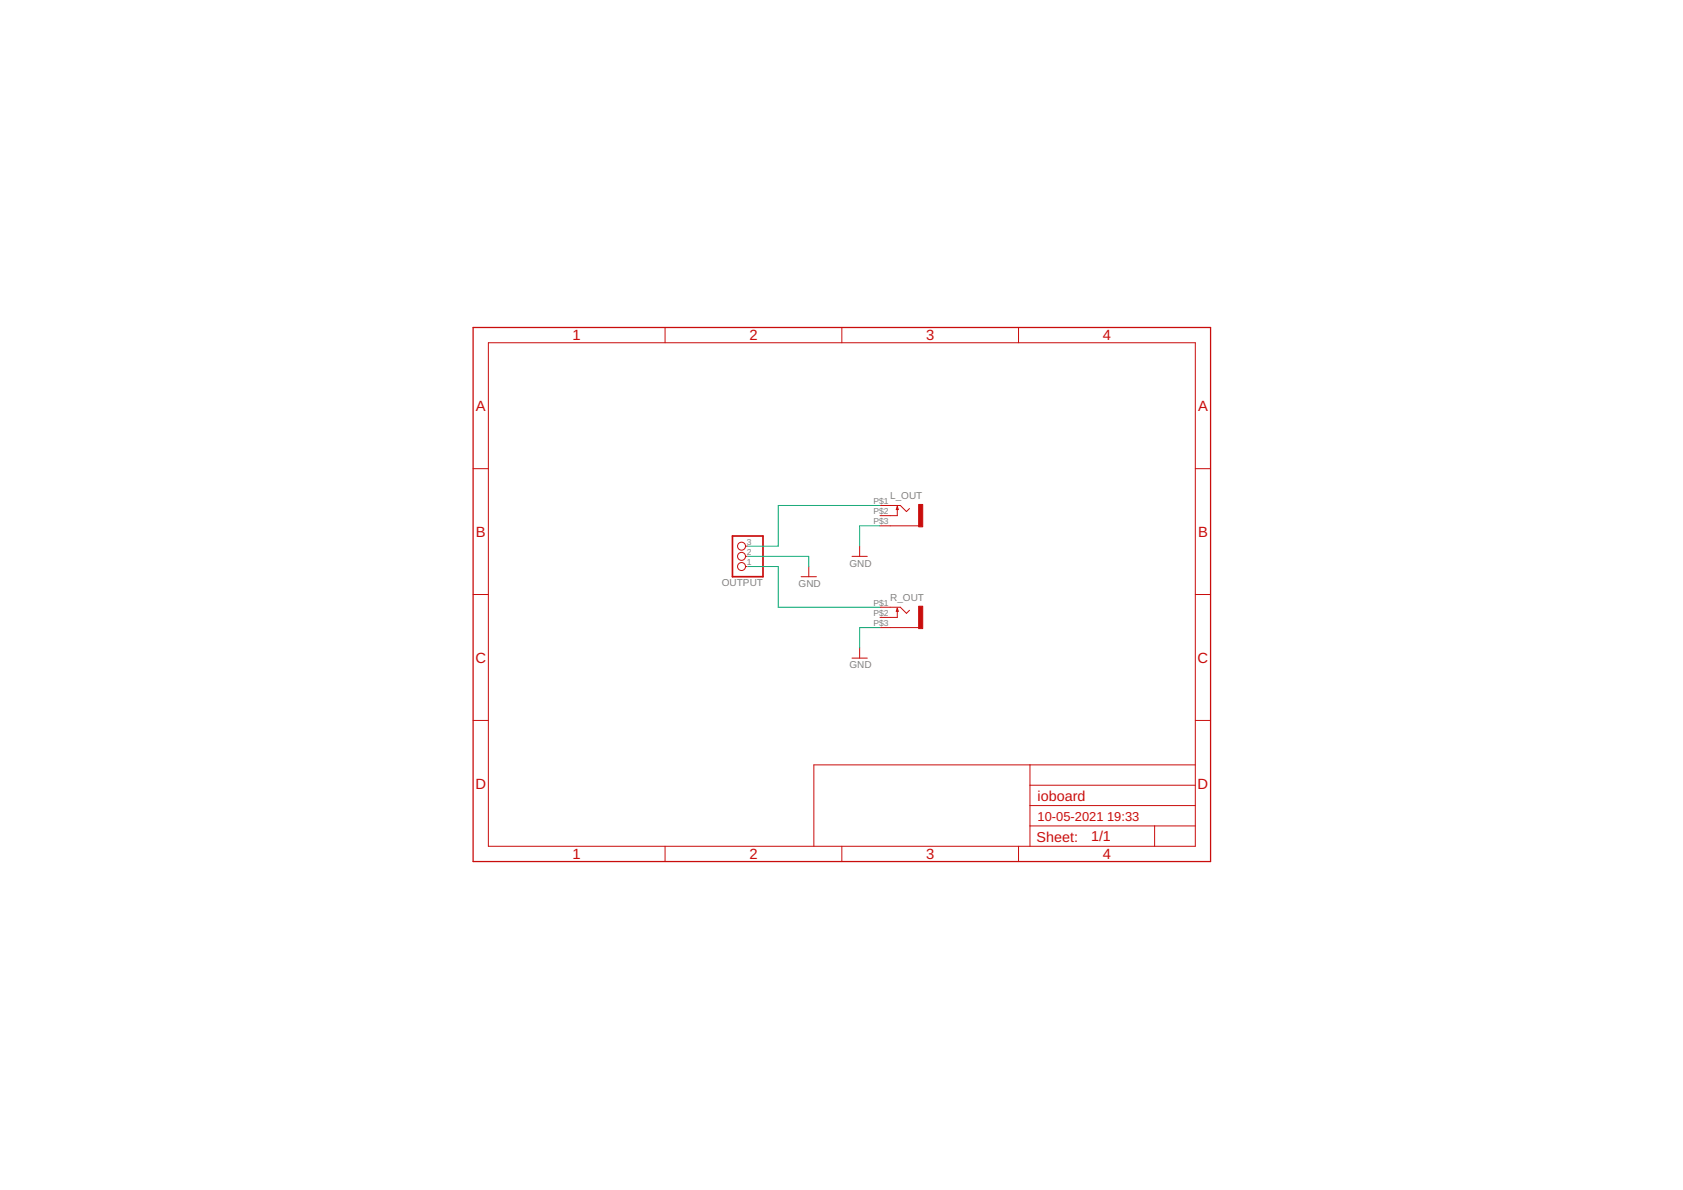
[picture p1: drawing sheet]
<svg xmlns="http://www.w3.org/2000/svg" width="420mm" height="297mm" viewBox="0 0 420 297" stroke-linecap="round" stroke-linejoin="round" font-family="sans-serif">
<path d="M182.9 133.8h7.6v10.2h-7.6z" fill="none" stroke="#c90d0c" stroke-width=".42"/>
<g fill="none" stroke="#c90d0c" stroke-width=".25">
<path d="M121.9 85.6h176.5v125.6h-176.5zM166 81.7v3.9M210.2 81.7v3.9M254.3 81.7v3.9M118.1 117h3.8M298.4 117h3.8M186.1 138.9h.6M186.1 136.3h.6M212.7 138.9h3.8M214.6 136.3v2.6M219.7 126.2h5.1l1.5 1.5 .8-.8M219.7 131.3h9.6"/>
<path d="M224 126.4v2.3h-4.3M224 126.4l.3 .8h-.5zM118.1 148.4h3.8M186.1 141.4h.6M200 144h3.8M201.9 141.4v2.6M219.7 151.6h5.1l1.5 1.5 .8-.8M219.7 156.7h9.6M224 151.8v2.3h-4.3M224 151.8l.3 .8h-.5zM298.4 148.4h3.8M118.1 179.8h3.8"/>
<path d="M212.7 164.3h3.8M214.6 161.7v2.6M298.4 179.8h3.8M257.1 190.9v20.3M257.1 196h41.3M298.4 190.9h-95.2v20.3M166 211.2v3.9M210.2 211.2v3.9M254.3 211.2v3.9M257.1 206.2h41.3M257.1 201.1h41.3M288.2 206.2v5"/>
<circle cx="185.1" cy="136.3" r=".99"/>
<circle cx="185.1" cy="138.9" r=".99"/>
<circle cx="185.1" cy="141.4" r=".99"/>
</g>
<g fill="#c90d0c" stroke="#c90d0c" stroke-width=".25">
<path d="M229.3 125.9h1.1v5.6h-1.1z"/>
<path d="M229.3 151.3h1.1v5.6h-1.1z"/>
</g>
<path d="M118.1 81.7h184.1v133.4h-184.1z" fill="none" stroke="#c90d0c" stroke-width=".32"/>
<path d="M186.7 138.9h15.2v2.5M219.7 131.3h-5.1v5M219.7 126.2h-25.4v10.1h-7.6M186.7 141.4h7.6v10.2h25.4M219.7 156.7h-5.1v5" fill="none" stroke="#0dab76" stroke-width=".25"/>
<g font-size="3.7" fill="#c90d0c">
<text x="143" y="84.9">1</text>
<text x="187.1" y="84.9">2</text>
<text x="231.2" y="84.9">3</text>
<text x="275.3" y="84.9">4</text>
<text x="118.8" y="102.6">A</text>
<text x="299.1" y="102.6">A</text>
<text x="118.8" y="134">B</text>
<text x="299.1" y="134">B</text>
<text x="118.7" y="165.4">C</text>
<text x="299" y="165.4">C</text>
<text x="118.7" y="196.8">D</text>
<text x="299" y="196.8">D</text>
<text x="143" y="214.4">1</text>
<text x="187.1" y="214.4">2</text>
<text x="231.2" y="214.4">3</text>
<text x="275.3" y="214.4">4</text>
</g>
<g font-size="3.6" fill="#c90d0c">
<text x="259" y="199.8">ioboard</text>
<text x="272.4" y="210">1/1</text>
<text x="258.8" y="210.1">Sheet:</text>
</g>
<g font-size="3.2" fill="#c90d0c">
<text x="259" y="204.9">10-05-2021</text>
<text x="276.4" y="204.9">19:33</text>
</g>
<g font-size="2.5" fill="#808080">
<text x="222.2" y="124.7">L_OUT</text>
<text x="212.1" y="141.4">GND</text>
<text x="180.2" y="146.4">OUTPUT</text>
<text x="199.4" y="146.5">GND</text>
<text x="222.2" y="150.1">R_OUT</text>
<text x="212.1" y="166.8">GND</text>
</g>
<g font-size="2.1" fill="#808080">
<text x="218.1" y="125.8">P$1</text>
<text x="218.1" y="130.9">P$3</text>
<text x="218.1" y="128.4">P$2</text>
<text x="186.5" y="136">3</text>
<text x="186.5" y="141.1">1</text>
<text x="186.5" y="138.5">2</text>
<text x="218.1" y="151.2">P$1</text>
<text x="218.1" y="153.8">P$2</text>
<text x="218.1" y="156.3">P$3</text>
</g>
</svg>
